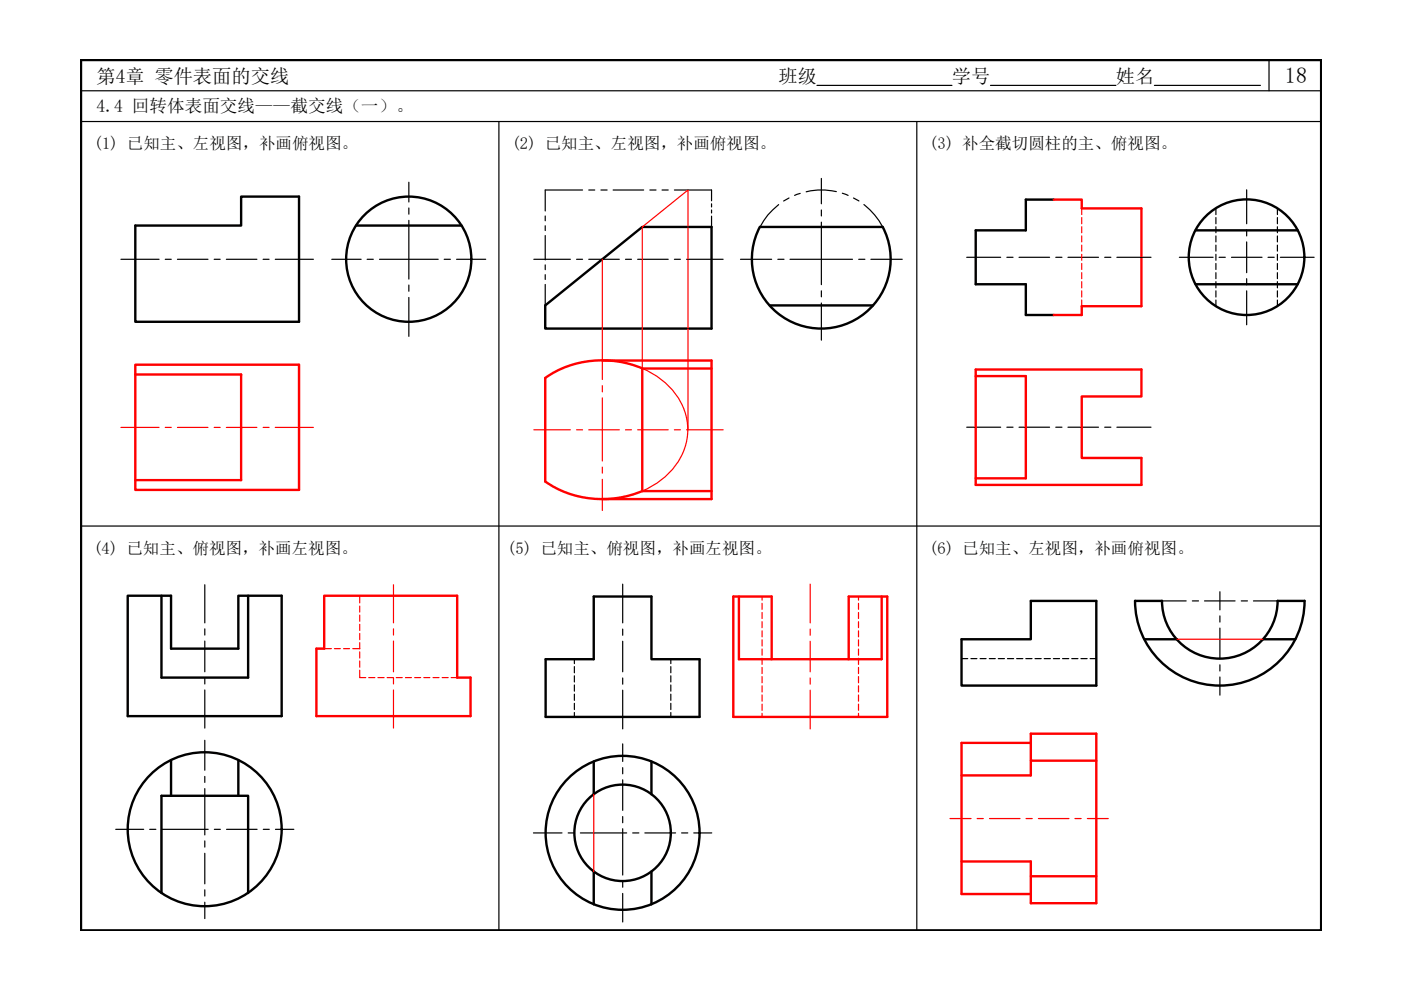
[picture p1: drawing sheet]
<svg xmlns="http://www.w3.org/2000/svg" width="297mm" height="210mm" viewBox="0 0 297 210" stroke-linecap="round" stroke-linejoin="round" font-family="sans-serif">
<!-- layer: 0 -->
<path d="M17.2 12.7h262.9v184.6h-262.9z" fill="none" stroke="#000" stroke-width=".51"/>
<path d="M17.2 19.2h262.9M173.2 18.1h28.6M210 18.1h26.6M244.8 18.1h22.4M269.1 12.7v6.5M17.2 25.8h262.9M105.8 25.8v171.5M194.4 25.8v171.5M17.2 111.5h262.9M34.2 175.8v13.5" fill="none" stroke="#000" stroke-width=".25"/>
<g fill="none" stroke="#000" stroke-width=".25">
<path d="M86.7 38.6v4.2M174.1 37.8v5.4M25.6 55h8.1M35 55h1.3M37.6 55h6.5M45.4 55h1.3M48 55h6.5M55.8 55h1.3M58.4 55h8M70.3 55h6.3M77.8 55h1.3M80.5 55h12.4"/>
<path d="M86.7 46.7v12.5M86.7 44.1v1.3M94.2 55h1.3M96.8 55h6.2M113.2 55h7.7M122.2 55h1.3M124.8 55h6.5M132.6 55h1.3M135.2 55h6.5M143 55h1.3M145.6 55h7.7M157 55h6.6"/>
<path d="M164.9 55h1.3M167.5 55h13.2M174.1 47.1v13.3M174.1 44.5v1.3M182.1 55h1.3M184.6 55h6.7M205 54.6h7.2M213.5 54.6h1.3M216.1 54.6h6.4M223.8 54.6h1.4M226.4 54.6h6.5M234.2 54.6h1.3"/>
<path d="M236.8 54.6h7.2M250 54.6h7.2M258.5 54.6h1.3M261.1 54.6h6.5M264.3 40.2v7.2M264.3 48.7v1.3M264.3 51.3v6.5M264.3 59.1v1.3M268.8 54.6h1.4M271.5 54.6h7.1M86.7 60.4v1.4M86.7 63.1v8.2"/>
<path d="M174.1 61.7v1.2M174.1 64.2v7.9M264.3 61.7v7.2M205 90.6h7.2M213.5 90.6h1.3M216.1 90.6h6.4M223.8 90.6h1.4M226.4 90.6h6.5M234.2 90.6h1.3M236.8 90.6h7.2M43.4 124v8.1M43.4 133.3v1.3"/>
<path d="M43.4 135.9v6.5M132 123.9v8.2M132 133.4v1.3M132 136v6.4M246.4 127.4h5.1M252.8 127.4h1.3M255.4 127.4h6.5M258.6 125.5v3.8M258.6 130.6v1.3M258.6 133.2v6.5M263.2 127.4h1.3M265.8 127.4h5.1"/>
<path d="M43.4 143.7v1.3M43.4 146.3v8.1M43.4 157v6.3M132 143.7v1.4M132 146.3v8.2M132 157.7v3.7M258.6 141v1.3M258.6 143.5v3.9M24.5 175.8h6M31.7 175.8h1.3M34.3 175.8h9.8M43.4 167.2v9.8"/>
<path d="M43.4 164.6v1.3M43.4 178.3v1.3M45.5 175.8h1.2M48 175.8h6.5M55.8 175.8h1.3M58.4 175.8h3.9M113.1 176.6h6.1M120.5 176.6h1.2M123 176.6h9.9M132 175.7v9.8M132 162.8v1.3M132 165.3v6.5"/>
<path d="M132 173.1v1.3M134.1 176.6h1.4M136.7 176.6h6.5M144.5 176.6h1.3M147.1 176.6h3.8M43.4 180.9v6.5M43.4 188.7v1.3M43.4 191.3v3.5M132 186.8v1.3M132 189.4v6.1"/>
</g>
<g fill="none" stroke="#000" stroke-width=".51">
<path d="M28.7 47.8h22.4v-6.1h12.3v26.5h-34.7zM75.5 47.8h22.4M161.1 48.1a14.7 14.7 0 0 0 13 21.6 14.7 14.7 0 0 0 13-21.6M161.1 48.1h26M223.4 42.3h-5.9v6.5h-10.6v11.5h10.6v6.5h5.9M253.5 48.8h21.7M115.6 64.8l20.6-16.7h14.7v21.6h-35.3zM163.2 64.8h21.9M253.5 60.3h21.7M27.1 126.3h9.2v11.2h14.2v-11.2h9.2v25.5h-32.6zM34.2 126.3v17.4h18.4v-17.4M125.9 126.5h12.2v13.3h10.2v12.2h-32.6v-12.2h10.2z"/>
<path d="M203.9 135.5h14.7v-8.1h13.8v18h-28.5zM240.7 127.4h5.7M240.7 127.4a18 18 0 0 0 17.9 18 18 18 0 0 0 18-18M242.6 135.5h6.9M246.4 127.4a12.3 12.3 0 0 0 12.2 12.2 12.3 12.3 0 0 0 12.3-12.2M267.7 135.5h6.9M270.9 127.4h5.7M36.3 161.2v7.5M50.5 161.2v7.5M125.9 161.4v7M138.1 161.4v7M34.2 189.3v-20.6h18.4v20.6"/>
<path d="M125.9 184.8v7M138.1 184.8v7"/>
<circle cx="86.7" cy="55" r="13.3"/>
<circle cx="264.3" cy="54.5" r="12.3"/>
<circle cx="43.4" cy="175.8" r="16.3"/>
<circle cx="132" cy="176.6" r="16.3"/>
<circle cx="132" cy="176.6" r="10.2"/>
</g>
<g fill="none" stroke="#000" stroke-width=".25">
<path d="M115.6 45.8v1M115.6 47.9v1M115.6 49.9v5.2M115.6 56.2v1M115.6 58.2v1.1M123.5 40.3h-7.9v4.4M124.8 40.3h1.3M127.4 40.3h1.3M130 40.3h6.5M137.8 40.3h1.3M140.4 40.3h1.3M143 40.3h7.9v2.3"/>
<path d="M150.9 43.2v.7M150.9 44.5v.7M150.9 45.8v2.3M165.1 43.4a15.5 15.5 0 0 0-4 4.7M167.3 42l-1.2 .6M169.7 41l-1.2 .4M177.3 40.6a13.7 13.7 0 0 0-6.4 .1M178.6 41l1.2 .4M181 42l1.1 .6M183.2 43.4a14.4 14.4 0 0 1 3.9 4.7M115.6 60.3v4.5"/>
</g>
<g fill="none" stroke="#000" stroke-width=".25">
<path d="M257.8 44.2v1.3M257.8 46.1v1.3M257.8 48.1v1.2M257.8 50v1.3M257.8 52v1.2M257.8 53.9v1.3M257.8 55.9v1.2M257.8 57.8v1.3M257.8 59.7v1.3M270.8 44.2v1.3M270.8 46.1v1.3M270.8 48.1v1.2"/>
<path d="M270.8 50v1.3M270.8 52v1.2M270.8 53.9v1.3M270.8 55.9v1.2M270.8 57.8v1.3M270.8 59.7v1.3M257.8 61.7v1.3M257.8 63.6v1.3M270.8 61.7v1.3M270.8 63.6v1.3M121.8 139.8v.9M142.2 139.8v.9"/>
<path d="M203.9 139.6h1.3M205.9 139.6h1.2M207.8 139.6h1.3M209.7 139.6h1.3M211.7 139.6h1.3M213.6 139.6h1.3M215.5 139.6h1.4M217.5 139.6h1.3M219.4 139.6h1.4M221.4 139.6h1.3M223.3 139.6h1.3M225.3 139.6h1.3"/>
<path d="M227.2 139.6h1.3M229.2 139.6h1.3M231.1 139.6h1.3M121.8 141.3v1.3M121.8 143.3v1.3M121.8 145.2v1.3M121.8 147.2v1.3M121.8 149.1v1.3M121.8 151.1v.9M142.2 141.3v1.3M142.2 143.3v1.3M142.2 145.2v1.3"/>
<path d="M142.2 147.2v1.3M142.2 149.1v1.3M142.2 151.1v.9"/>
</g>
<g fill="none" stroke="#f00" stroke-width=".51">
<path d="M223.4 42.3h5.9v1.9h12.7v20.7h-12.7v1.9h-5.9M28.7 77.3h34.7v26.6h-34.7zM28.7 79.4h22.4v22.4h-22.4M127.7 76.4h23.2v29.4h-23.2M136.1 78.1a21.5 21.5 0 0 0-20.5 2.1v21.9a21.5 21.5 0 0 0 20.5 2M150.9 78.1h-14.7v26M206.9 78.3h35.1v5.8h-12.7v13h12.7v5.7h-35.1zM206.9 79.7h10.6v21.7h-10.6M136.2 104.1h14.7M68.7 126.3h28.2v17.4h2.9v8.1h-32.7v-14.3h1.6zM156.7 126.5v13.3h30.2v-13.3M163.6 139.8v-13.3h-8.1v25.5h32.6v-25.5h-8.2v13.3"/>
<path d="M218.6 157.5h-14.7v32.1h14.7M203.9 164.4h14.7v-8.8h13.8v35.9h-13.8v-8.8h-14.7M218.6 161.3h13.8M218.6 185.8h13.8"/>
</g>
<g fill="none" stroke="#f00" stroke-width=".25">
<path d="M127.7 55v25.5M229.3 44.2v1.3M229.3 46.1v1.3M229.3 48.1v1.2M229.3 50v1.3M229.3 52v1.2M229.3 53.9v1.3M229.3 55.9v1.2M229.3 57.8v1.3M229.3 59.7v1.3M136.1 78.1a14.7 14.7 0 0 1 9.7 13 14.3 14.3 0 0 1-8.3 12.4l-1.4 .6M136.2 78.1v-30l9.7-7.8v50.8"/>
<path d="M229.3 61.7v1.3M229.3 63.6v1.3M25.6 90.6h8.1M35 90.6h1.3M37.6 90.6h6.5M45.4 90.6h1.3M48 90.6h6.5M55.8 90.6h1.3M58.4 90.6h8M113.2 91.1h7.7M122.2 91.1h1.3M124.8 91.1h6.5"/>
<path d="M127.7 84.4v13.3M127.7 81.8v1.3M127.7 99v1.3M132.6 91.1h1.3M135.2 91.1h6.5M143 91.1h1.3M145.6 91.1h7.7M127.7 101.6v6.6M68.7 137.5h1.6M70.9 137.5h1.3M72.8 137.5h1.3M76.3 126.3v1.5"/>
<path d="M76.3 128.5v1.3M76.3 130.4v1.3M76.3 132.4v1.3M76.3 134.3v1.3M76.3 136.3v1.3l-1.5-.1M76.3 138.2v1.3M83.4 124v8.1M83.4 133.3v1.3M83.4 135.9v6.5M161.6 126.5v.7M161.6 127.9v1.3M161.6 129.9v1.2"/>
<path d="M161.6 131.8v1.3M161.6 133.8v1.2M161.6 135.7v1.3M161.6 137.6v1.3M161.6 139.6v1.3M171.8 123.9v8.2M171.8 133.4v1.3M171.8 136v6.4M182 126.5v.7M182 127.9v1.3M182 129.9v1.2M182 131.8v1.3"/>
<path d="M182 133.8v1.2M182 135.7v1.3M182 137.6v1.3M182 139.6v1.3M249.5 135.5h18.2M76.3 140.2v1.3M76.3 142.1v1.6h1.2M78.2 143.7h1.3M80.1 143.7h1.3M82.1 143.7h1.3M83.4 143.7v1.3M83.4 146.3v8.1"/>
<path d="M84 143.7h1.3M86 143.7h1.2M87.9 143.7h1.3M89.9 143.7h1.2M91.8 143.7h1.3M93.8 143.7h1.2M95.7 143.7h1.2M161.6 141.5v1.3M161.6 143.5v1.3M161.6 145.4v1.3M161.6 147.3v1.4M161.6 149.3v1.3"/>
<path d="M161.6 151.2v.8M171.8 143.7v1.4M171.8 146.3v8.2M182 141.5v1.3M182 143.5v1.3M182 145.4v1.3M182 147.3v1.4M182 149.3v1.3M182 151.2v.8M125.9 168.4v16.4M201.4 173.6h4.5M207.2 173.6h1.3"/>
<path d="M209.8 173.6h6.5M217.5 173.6h1.3M220.2 173.6h6.4M227.9 173.6h1.3M230.5 173.6h4.5"/>
</g>
<text font-size="4.7" x="272.4" y="17.5">18</text>
<g font-size="4.1">
<text x="20.5" y="17.5">第4章 零件表面的交线</text>
<text x="165" y="17.5">班级</text>
<text x="201.8" y="17.5">学号</text>
<text x="236.6" y="17.5">姓名</text>
</g>
<text font-size="3.7" x="20.5" y="23.8">4.4 回转体表面交线——截交线（一）。</text>
<g font-size="3.5">
<text x="19.9" y="31.7">(1) 已知主、左视图，补画俯视图。</text>
<text x="108.5" y="31.7">(2) 已知主、左视图，补画俯视图。</text>
<text x="197" y="31.7">(3) 补全截切圆柱的主、俯视图。</text>
<text x="19.8" y="117.4">(4) 已知主、俯视图，补画左视图。</text>
<text x="107.6" y="117.4">(5) 已知主、俯视图，补画左视图。</text>
<text x="197" y="117.4">(6) 已知主、左视图，补画俯视图。</text>
</g>
</svg>
